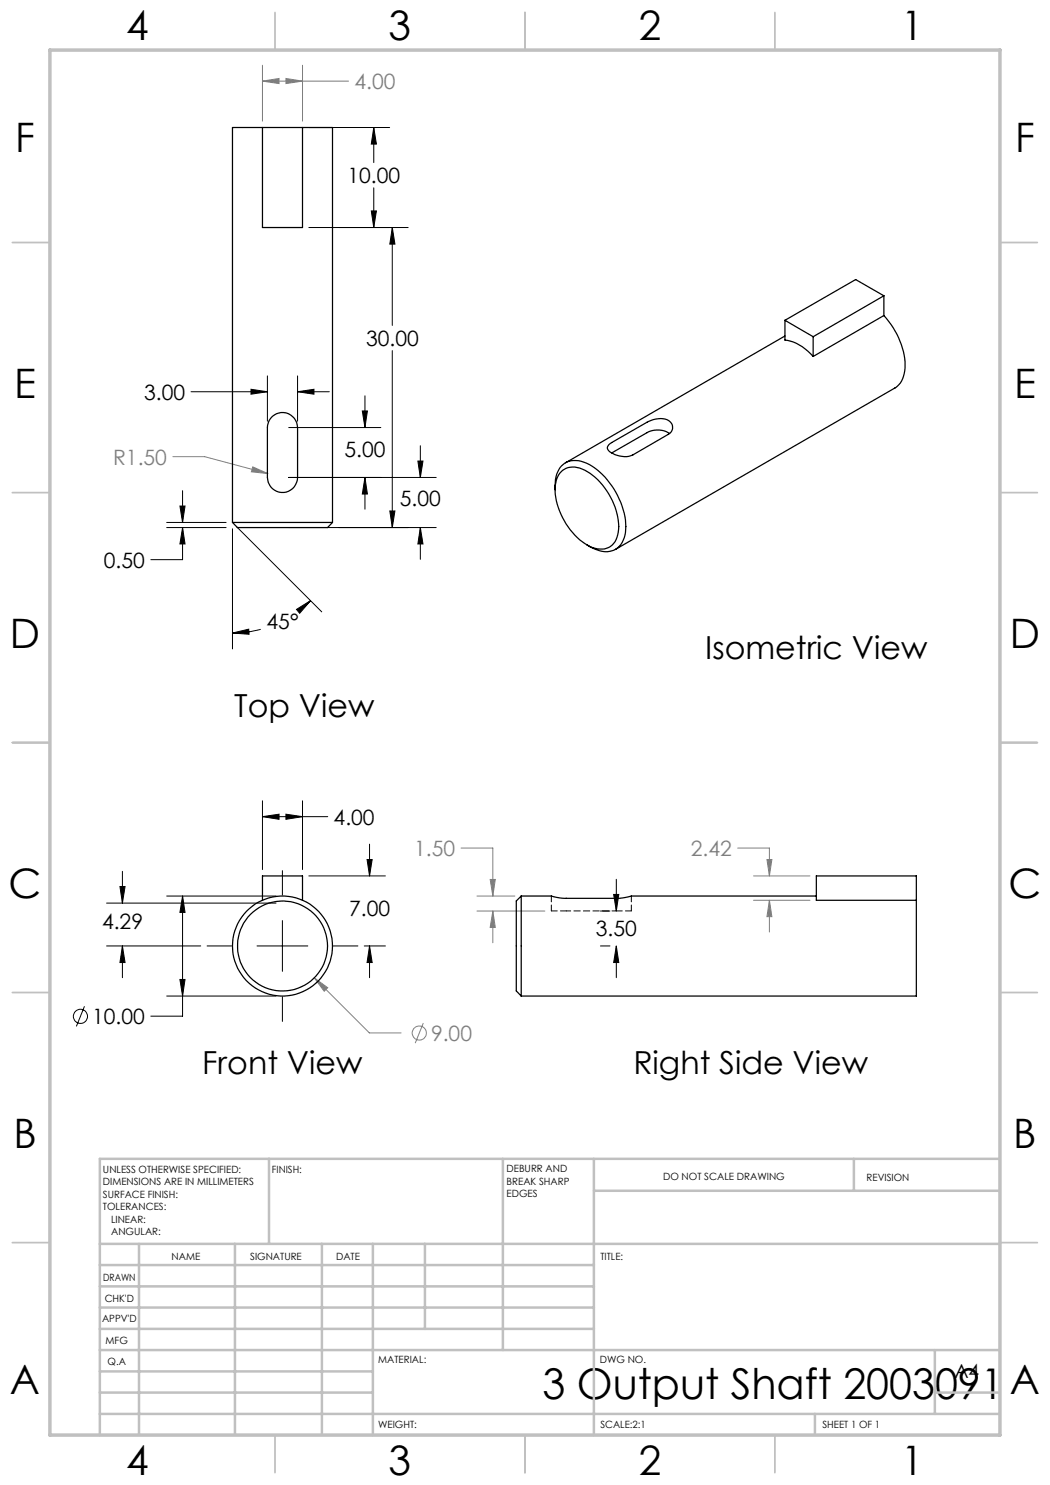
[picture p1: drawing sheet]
<svg xmlns="http://www.w3.org/2000/svg" width="210mm" height="297mm" viewBox="0 0 210 297" stroke-linecap="round" stroke-linejoin="round" font-family="sans-serif">
<g fill="none" stroke="#000" stroke-width=".2">
<path d="M61.8 25.5h16.1M74.8 25.5l.5 3.3h-1zM74.8 25.5v7M74.8 37.6v7.9M61.8 45.5h19.8M74.3 42.2h1l-.5 3.3zM78.5 45.5l.5 3.3h-1zM78.5 45.5v19.6M38.2 78.3h15.3M50.2 77.9l3.3 .4-3.3 .5zM53.5 75.2v9M59.5 78.3l3.3-.4v.9z"/>
<path d="M59.5 75.2v9M59.5 78.3h6.4M73 79.2v6.3M78.5 70.1v35.4M36.5 98.1v6.4M57.7 85.5h18.5M57.7 95.5h29.5M72.5 82.2h1l-.5 3.3zM73 95.5l.5 3.3h-1zM73 95.5v6.3M83.6 92.2h1l-.5 3.3zM84.1 89.1v6.4"/>
<path d="M33.3 105.5h11.9M33.3 104.5h11.9M36 101.2h1l-.5 3.3zM36.5 105.5l.5 3.3h-1zM36.5 105.5v6.4h-6.3M46.5 105.8v24M47.4 105.4l16.9 17M57.7 105.5h29.5M78 102.2h1l-.5 3.3zM84.1 105.5l.5 3.3h-1zM84.1 105.5v6.4M46.5 126.6l3.2-.8 .1 1.1z"/>
<path d="M52.1 125.9a25.1 25.1 0 0 1-5.6 .7M59.3 121.9l2.8-1.8-2.2 2.6zM62.1 120.1l-1.7 1.6M24 177.3h1l-.5 3.3zM24.5 174.3v6.3M33.3 179.2h21.9M36.5 179.2l.5 3.3h-1zM36.5 179.2v24h-6.3M52.5 163.3l3.3-.5v1.1zM52.5 160.2v13.7M52.5 163.3h13M56.5 174.1v4.9"/>
<path d="M57.2 162.8l3.3 .5-3.3 .6zM60.5 160.2v13.7M61.8 175.2h15.3M73.4 171.9h1l-.5 3.3zM73.9 168.8v6.4M122.7 178.9h1.1l-.5 3.3zM123.3 175.9v6.3M21.3 189.2h18.8M21.3 180.6h33.9M24.5 189.2l.5 3.3h-1zM24.5 189.2v6.3M33.3 199.2h21.9"/>
<path d="M36 195.9h1l-.5 3.3zM41.4 189.2h4.9M51.4 189.2h10.2M56.5 184.1v10.2M56.5 199.4v4.9M66.6 189.2h5M72.8 189.2h4.3M73.9 189.2l.5 3.3h-1zM73.9 189.2v6.3M120.1 189.2h1.9M120.1 182.2h1.9M123.3 189.2l.5 3.3h-1.1z"/>
<path d="M123.3 189.2v6.3M16.9 201.3l-1.6 4"/>
<circle cx="16.1" cy="203.3" r="1.41"/>
</g>
<g fill="none" stroke="#808080" stroke-width=".2">
<path d="M52.5 16.2l3.3-.5v1zM52.5 13v11.2M52.5 16.2h17.2M57.2 15.7l3.3 .5-3.3 .5zM60.5 13v11.2M34.6 91.3h6.3l12.7 3.4M50.6 93.4l3 1.3-3.3-.3zM92.2 169.6h6.4v9.6M95.4 179.2h7.6M98 175.9h1.1l-.5 3.3zM147.5 169.6h6.4v5.6M150.7 175.2h11.3"/>
<path d="M153.4 171.9h1l-.5 3.3zM62.9 195.6l2.6 2-.7 .7zM62.9 195.6l11 11h6.3M95.4 182.2h13.6M98.6 182.2l.5 3.3h-1.1zM98.6 182.2v6.4M150.7 180.1h11.3M153.9 180.1l.5 3.2h-1zM153.9 180.1v6.3M84.7 204.6l-1.7 4"/>
<circle cx="83.8" cy="206.6" r="1.42"/>
</g>
<g fill="none" stroke="#c0c0c0" stroke-width=".35">
<path d="M55 2.5v7.5M105 2.5v7.5M155 2.5v7.5M2.5 48.5h7.5M200 48.5h7.5M2.5 98.5h7.5M200 98.5h7.5M2.5 148.5h7.5M200 148.5h7.5M2.5 198.5h7.5M200 198.5h7.5M2.5 248.5h7.5"/>
<path d="M200 248.5h7.5M55 287v7.5M105 287v7.5M155 287v7.5"/>
</g>
<g fill="none" stroke="#c0c0c0" stroke-width=".5">
<path d="M53.8 231.8v17M100.6 231.8v38.2M118.8 231.8v55.2M118.8 238.2h81.2M170.8 231.8v6.4M200 231.8h-180v55.2M20 248.8h180M20 257.3h98.8M20 253h98.8M27.8 248.8v38.2M47 248.8v38.2M64.4 248.8v38.2"/>
<path d="M74.6 248.8v38.2M85 248.8v17M20 265.8h98.8M20 261.5h98.8M20 278.5h54.6M20 274.3h54.6M20 270h180M187 278.5h13M187 270v12.8M20 282.8h180M163 282.8v4.2"/>
</g>
<path d="M10 10h190v277h-190z" fill="none" stroke="#c0c0c0" stroke-width=".7"/>
<path d="M36 195.9h1l-.5 3.3zM36.5 179.2l.5 3.3h-1zM52.5 163.3l3.3-.5v1.1zM57.2 162.8l3.3 .5-3.3 .6zM73.9 189.2l.5 3.3h-1zM73.4 171.9h1l-.5 3.3zM24.5 189.2l.5 3.3h-1zM24 177.3h1l-.5 3.3zM74.8 25.5l.5 3.3h-1zM74.3 42.2h1l-.5 3.3zM78.5 45.5l.5 3.3h-1zM78 102.2h1l-.5 3.3zM59.5 78.3l3.3-.4v.9zM50.2 77.9l3.3 .4-3.3 .5zM72.5 82.2h1l-.5 3.3zM73 95.5l.5 3.3h-1zM83.6 92.2h1l-.5 3.3zM84.1 105.5l.5 3.3h-1zM36 101.2h1l-.5 3.3zM36.5 105.5l.5 3.3h-1zM46.5 126.6l3.2-.8 .1 1.1zM59.3 121.9l2.8-1.8-2.2 2.6zM123.3 189.2l.5 3.3h-1.1zM122.7 178.9h1.1l-.5 3.3z" fill="#000"/>
<path d="M62.9 195.6l1.9 2.7 .7-.7zM50.6 93.4l-.3 1 3.3 .3zM57.2 15.7l3.3 .5-3.3 .5zM52.5 16.2l3.3-.5v1zM98 175.9h1.1l-.5 3.3zM98.6 182.2l.5 3.3h-1.1zM153.9 180.1l.5 3.2h-1zM153.4 171.9h1l-.5 3.3z" fill="#808080"/>
<g fill="none" stroke="#000" stroke-width=".25">
<path d="M52.5 25.5h-6v79M52.5 25.5v20h8v-20M52.5 25.5h8M60.5 25.5h6v79M176.8 59.2l-14.2 8.1M176.8 59.2v3.9M176.8 59.2l-5.7-3.3-14.1 8.2M157 64.1v3.9a9.2 9.2 0 0 1 5.6 3.3M157 67.2l-43.9 25.4M157 64.1l5.6 3.2M162.6 67.3v4M176.8 63.1a15.5 15.5 0 0 1 4.2 10.5 4.6 4.6 0 0 1-2 4l-55.9 32.3"/>
<path d="M176.8 63.1l-14.2 8.2M54.5 83.3a3 3 0 0 1 3.2-.5 3 3 0 0 1 1.8 2.7v10a3 3 0 0 1-3 3 3 3 0 0 1-3-3v-10.4a2.99 2.99 0 0 1 1-1.8zM111 98a6.4 6.4 0 0 1 1.3-4.8 4.5 4.5 0 0 1 5.5-.3 15.4 15.4 0 0 1 7.3 13 4 4 0 0 1-4.6 4.4l-1.6-.5-1.5-.8M112.5 94.1a4.3 4.3 0 0 1 5 .3 13.6 13.6 0 0 1 6.1 12 3.5 3.5 0 0 1-5.1 3.1 13.5 13.5 0 0 1-7.3-10 5.9 5.9 0 0 1 1.3-5.4zM121.8 88.9l7.6-4.4a4.6 4.6 0 0 1 4.4-.3 1.56 1.56 0 0 1-.2 2.7l-7 4.1a4.6 4.6 0 0 1-5.1-1.2 .81 .81 0 0 1 .3-.9zM133.9 86.7a4.4 4.4 0 0 0-4.5-.2l-7.1 4.1M46.5 104.5h20M46.5 104.5l1 1h18l1-1M104.2 179.2h6.1l2.5 .5h10.9l2.6-.5h37M104.2 179.2v20M104.2 179.2l-.9 1v18l.9 1M163.3 175.2h20v4.9h-20z"/>
<path d="M52.5 180.1v-4.9h8v4.9M183.3 180.1v19.1h-79.1"/>
<circle cx="56.5" cy="189.2" r="10"/>
<circle cx="56.5" cy="189.2" r="9"/>
</g>
<path d="M110.3 179.2v3M110.3 182.2h3M123.3 182.2h3M126.3 182.2v-3" fill="none" stroke="#000" stroke-width=".2" stroke-dasharray="1.3 .6" stroke-dashoffset=".1"/>
<path d="M113.3 182.2h10" fill="none" stroke="#000" stroke-width=".2" stroke-dasharray="1.3 .6" stroke-dashoffset=".4"/>
<text font-size="8.5" x="108.5" y="279.7">3 Output Shaft 2003091</text>
<g font-size="8.1">
<text x="25.2" y="8">4</text>
<text x="77.7" y="8">3</text>
<text x="127.7" y="8">2</text>
<text x="180.2" y="8">1</text>
<text x="3" y="30.4">F</text>
<text x="203" y="30.4">F</text>
<text x="2.8" y="79.6">E</text>
<text x="202.8" y="79.6">E</text>
<text x="2" y="129.6">D</text>
<text x="202" y="129.6">D</text>
<text x="1.7" y="179.6">C</text>
<text x="201.7" y="179.6">C</text>
<text x="2.7" y="229.6">B</text>
<text x="202.7" y="229.6">B</text>
<text x="2" y="278.9">A</text>
<text x="202" y="278.9">A</text>
<text x="25.2" y="295">4</text>
<text x="77.7" y="295">3</text>
<text x="127.7" y="295">2</text>
<text x="180.2" y="295">1</text>
</g>
<g font-size="6.3">
<text x="141" y="131.7">Isometric View</text>
<text x="46.8" y="143.4">Top View</text>
<text x="40.5" y="214.7">Front View</text>
<text x="126.7" y="214.7">Right Side View</text>
</g>
<g font-size="4.2" fill="#808080">
<text x="70.9" y="17.8">4.00</text>
<text x="22.6" y="92.9">R1.50</text>
<text x="82.8" y="171.2">1.50</text>
<text x="138.2" y="171.2">2.42</text>
<text x="86.2" y="208.1">9.00</text>
</g>
<g font-size="4.2">
<text x="69.5" y="36.6">10.00</text>
<text x="73.2" y="69.2">30.00</text>
<text x="28.8" y="79.9">3.00</text>
<text x="68.9" y="91.3">5.00</text>
<text x="80" y="101.2">5.00</text>
<text x="20.8" y="113.5">0.50</text>
<text x="53.3" y="125.8">45°</text>
<text x="66.7" y="164.9">4.00</text>
<text x="20.4" y="185.7">4.29</text>
<text x="69.8" y="183.3">7.00</text>
<text x="119.2" y="187.3">3.50</text>
<text x="18.4" y="204.8">10.00</text>
</g>
<text font-size="3.9" x="190.9" y="275.5">A4</text>
<g font-size="2">
<text x="20.6" y="234.6">UNLESS OTHERWISE SPECIFIED:</text>
<text x="20.6" y="237.1">DIMENSIONS ARE IN MILLIMETERS</text>
<text x="20.6" y="239.6">SURFACE FINISH:</text>
<text x="54.4" y="234.6">FINISH:</text>
<text x="101.3" y="234.5">DEBURR AND</text>
<text x="101.3" y="237">BREAK SHARP</text>
<text x="101.3" y="239.5">EDGES</text>
<text x="132.6" y="236">DO NOT SCALE DRAWING</text>
<text x="173.3" y="236.2">REVISION</text>
<text x="20.6" y="242.1">TOLERANCES:</text>
<text x="22.2" y="244.6">LINEAR:</text>
<text x="22.2" y="247.1">ANGULAR:</text>
<text x="34.3" y="252">NAME</text>
<text x="50" y="251.9">SIGNATURE</text>
<text x="67.2" y="251.9">DATE</text>
<text x="120.1" y="251.9">TITLE:</text>
<text x="20.6" y="256.1">DRAWN</text>
<text x="20.9" y="260.3">CHK'D</text>
<text x="20.4" y="264.4">APPV'D</text>
<text x="21.1" y="268.8">MFG</text>
<text x="21.5" y="273">Q.A</text>
<text x="75.6" y="272.5">MATERIAL:</text>
<text x="120" y="272.5">DWG NO.</text>
<text x="75.6" y="285.5">WEIGHT:</text>
<text x="120.1" y="285.6">SCALE:2:1</text>
<text x="164.5" y="285.6">SHEET 1 OF 1</text>
</g>
</svg>
